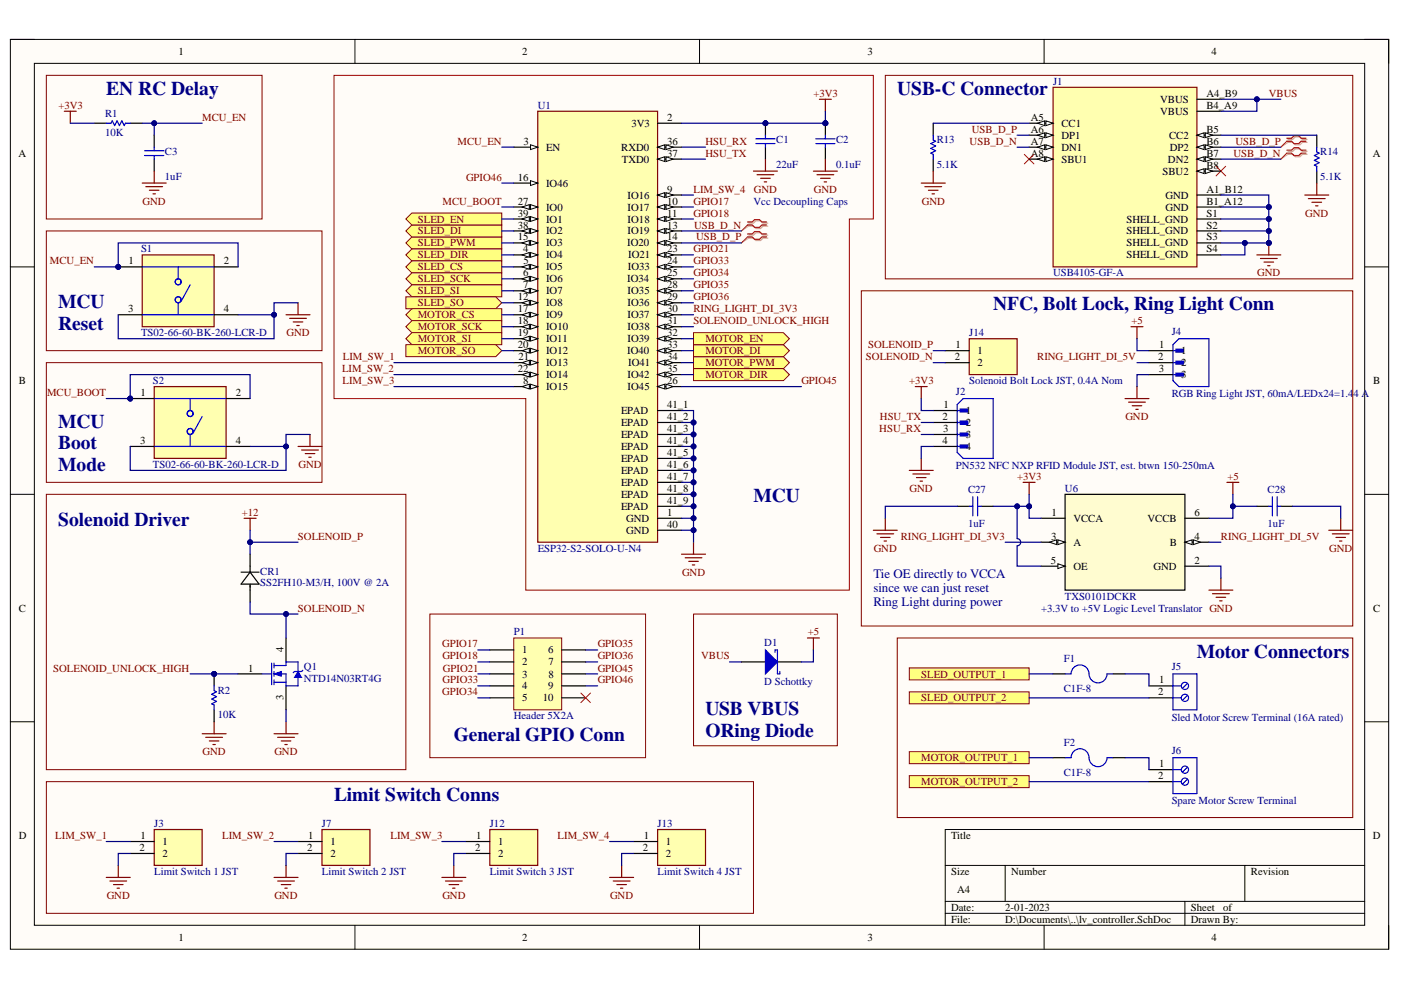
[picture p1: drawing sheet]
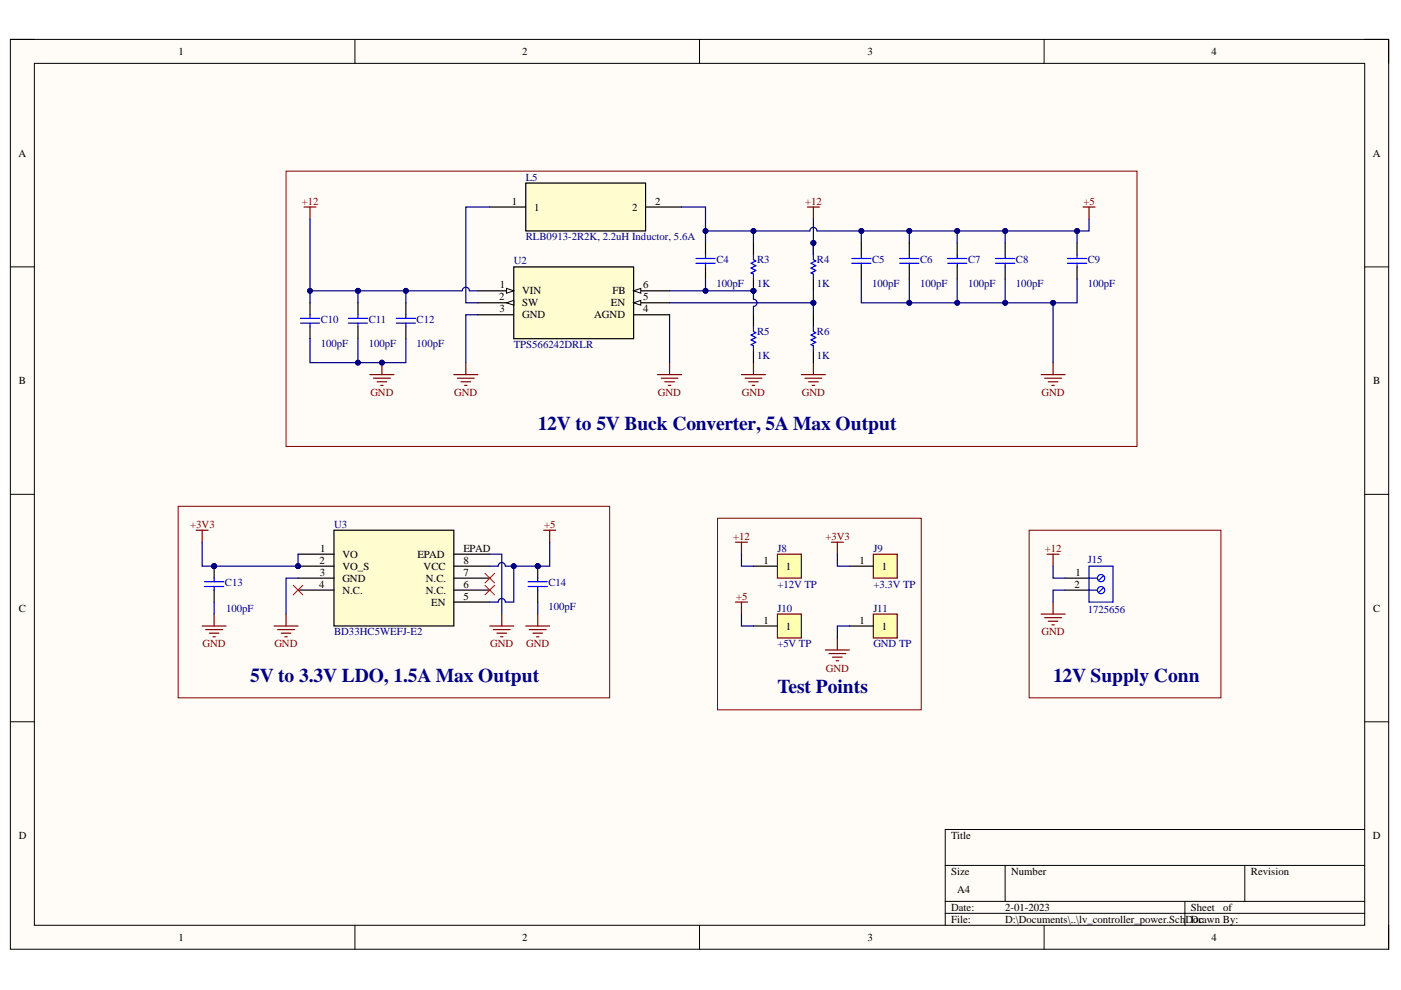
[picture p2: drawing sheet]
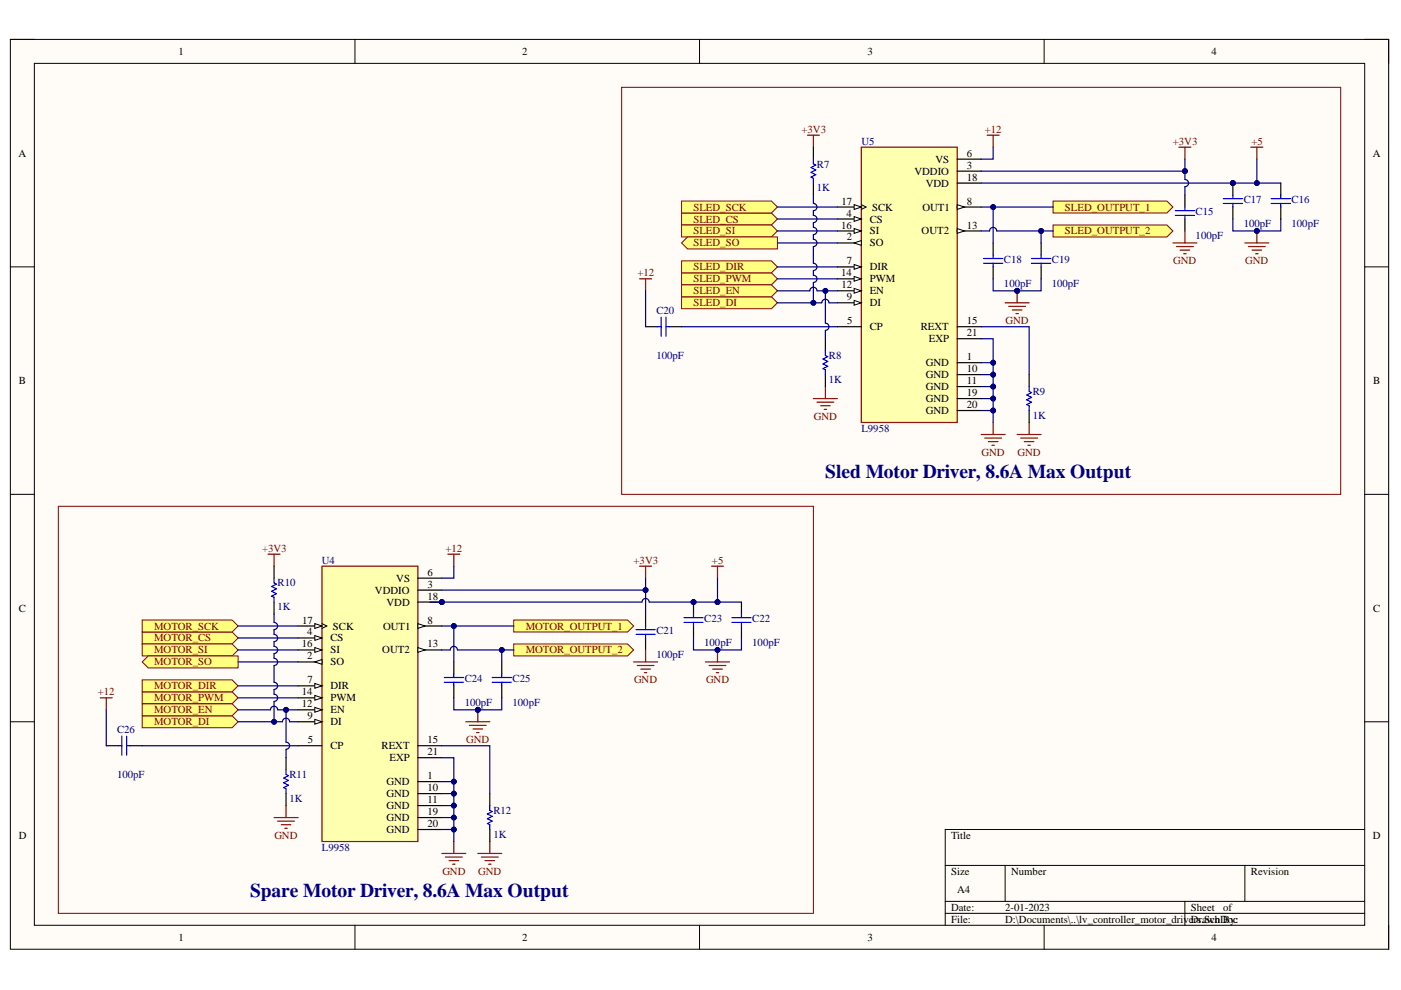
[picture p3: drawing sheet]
# Altium project lv_controller.PrjPcb
3 sheets, 72 parts. Net scope: flat (ports and power ports of the same name join across sheets).
Board file: lv_controller.PcbDoc
Sheets:
  lv_controller.SchDoc
  lv_controller_power.SchDoc
  lv_controller_motor_drivers.SchDoc

## Sheet lv_controller.SchDoc
size A4; SheetNumber: 1; SheetTotal: 3; SPICEModelCacheMFLOWQJR: <root> / <DocumentId>MFLOWQJR</DocumentId> / <CacheFrame Number="0"> / <Model Name="skydiode" Kind="MDL"> / <Text>*Default Schottky Diode / *Schottky Diode Pinout: A,K / .MODEL SKYDIODE D(EG=0.69 XTI=2)</Text> / </Model> / </CacheFrame> / </root>

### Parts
C1  value 22uF  [C0805]  (hidden comment: Cap)
C2  value 0.1uF  [C0805]  (hidden comment: Cap)
C3  value 1uF  [C0805]  (hidden comment: Cap)
C27  value 1uF  [C0805]  (hidden comment: Cap)
C28  value 1uF  [C0805]  (hidden comment: Cap)
CR1  SS2FH10-M3/H, 100V @ 2A  [CR_10-M3/H_VIS]
D1  D Schottky  [SODFL4725X110N]
F1  C1F-8  [FUSC3215X83N]
F2  C1F-8  [FUSC3215X83N]
J1  USB4105-GF-A  [GCT_USB4105-GF-A]
J2  PN532 NFC NXP RFID Module JST, est. btwn 150-250mA  [JST_B4B-XH-A(LF)(SN)]
J3  Limit Switch 1 JST  [JST_B2B-XH-A(LF)(SN)]
J4  RGB Ring Light JST, 60mA/LEDx24=1.44 A  [JST_B3B-XH-A(LF)(SN)]
J5  Sled Motor Screw Terminal (16A rated)  [PHOE-1725656-2]
J6  Spare Motor Screw Terminal  [PHOE-1725656-2]
J7  Limit Switch 2 JST  [JST_B2B-XH-A(LF)(SN)]
J12  Limit Switch 3 JST  [JST_B2B-XH-A(LF)(SN)]
J13  Limit Switch 4 JST  [JST_B2B-XH-A(LF)(SN)]
J14  Solenoid Bolt Lock JST, 0.4A Nom  [JST_B2B-XH-A(LF)(SN)]
P1  Header 5X2A  [HDR2X5_CEN]
Q1  NTD14N03RT4G  [ONSC-DPAK-3-369C-01_V]
R1  value 10K  [6-0805_M]  (hidden comment: Res1)
R2  value 10K  [6-0805_M]  (hidden comment: Res1)
R13  value 5.1K  [6-0805_M]  (hidden comment: Res1)
R14  value 5.1K  [6-0805_M]  (hidden comment: Res1)
S1  TS02-66-60-BK-260-LCR-D  [SW_TS02-66-60-BK-260-LCR-D]
S2  TS02-66-60-BK-260-LCR-D  [SW_TS02-66-60-BK-260-LCR-D]
U1  ESP32-S2-SOLO-U-N4  [XCVR_ESP32-S2-SOLO-U-N4R2]
U6  TXS0101DCKR  [DCK0006A_N]

### Blocks framed on the sheet
EN RC Delay: C3 R1
MCU: C1 C2 U1
USB-C Connector: J1 R13 R14
NFC, Bolt Lock, Ring Light Conn: C27 C28 J2 J4 J14 U6
Solenoid Driver: CR1 Q1 R2
General GPIO Conn: P1
Motor Connectors: F1 F2 J5 J6
Limit Switch Conns: J3 J7 J12 J13

### Ports
MOTOR_CS (out, see lv_controller_motor_drivers[1C]), MOTOR_DI (out, see lv_controller_motor_drivers[1D]), MOTOR_DIR (out, see lv_controller_motor_drivers[1C]), MOTOR_EN (out, see lv_controller_motor_drivers[1C]), MOTOR_OUTPUT_1 (see lv_controller_motor_drivers[2C]), MOTOR_OUTPUT_2 (see lv_controller_motor_drivers[2C]), MOTOR_PWM (out, see lv_controller_motor_drivers[1C]), MOTOR_SCK (out, see lv_controller_motor_drivers[1C]), MOTOR_SI (out, see lv_controller_motor_drivers[1C]), MOTOR_SO (in, see lv_controller_motor_drivers[1C]), SLED_CS (out, see lv_controller_motor_drivers[2A]), SLED_DI (out, see lv_controller_motor_drivers[2B]), SLED_DIR (out, see lv_controller_motor_drivers[2B]), SLED_EN (out, see lv_controller_motor_drivers[2B]), SLED_OUTPUT_1 (see lv_controller_motor_drivers[4A]), SLED_OUTPUT_2 (see lv_controller_motor_drivers[4A]), SLED_PWM (out, see lv_controller_motor_drivers[2B]), SLED_SCK (out, see lv_controller_motor_drivers[2A]), SLED_SI (out, see lv_controller_motor_drivers[2A]), SLED_SO (in, see lv_controller_motor_drivers[2A])

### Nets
+3V3: C1.2 C2.2 C27.1 J2.1 R1.1 U1.2(3V3) U6.1(VCCA) U6.5(OE)
+5: C28.2 D1.2(K) J4.1 U6.6(VCCB)
GND: C1.1 C2.1 C3.1 C27.2 C28.1 J1.A1_B12(GND) J1.B1_A12(GND) J1.S1(SHELL_GND) J1.S2(SHELL_GND) J1.S3(SHELL_GND) J1.S4(SHELL_GND) J2.4 J3.2 J4.3 J7.2 J12.2 J13.2 Q1.3(S) R2.2 R13.1 R14.1 S1.3 S1.4 S2.3 S2.4 U1.1(GND) U1.40(GND) U1.41_1(EPAD) U1.41_2(EPAD) U1.41_3(EPAD) U1.41_4(EPAD) U1.41_5(EPAD) U1.41_6(EPAD) U1.41_7(EPAD) U1.41_8(EPAD) U1.41_9(EPAD) U6.2(GND)
SOLENOID_P: CR1.1 J14.1  [also labelled +12]
GPIO17: P1.1 U1.10(IO17)
GPIO18: P1.2 U1.11(IO18)
GPIO21: P1.3 U1.23(IO21)
GPIO33: P1.4 U1.24(IO33)
GPIO34: P1.5 U1.25(IO34)
GPIO35: P1.6 U1.28(IO35)
GPIO36: P1.7 U1.29(IO36)
GPIO45: P1.8 U1.26(IO45)
GPIO46: P1.9 U1.16(IO46)
HSU_RX: J2.3 U1.36(RXD0)
HSU_TX: J2.2 U1.37(TXD0)
LIM_SW_1: J3.1 U1.21(IO13)
LIM_SW_2: J7.1 U1.22(IO14)
LIM_SW_3: J12.1 U1.8(IO15)
LIM_SW_4: J13.1 U1.9(IO16)
MCU_BOOT: S2.1 S2.2 U1.27(IO0)
MCU_EN: C3.2 R1.2 S1.1 S1.2 U1.3(EN)
RING_LIGHT_DI_3V3: U1.30(IO37) U6.3(A)
RING_LIGHT_DI_5V: J4.2 U6.4(B)
SOLENOID_N: CR1.2 J14.2 Q1.4(D)
SOLENOID_UNLOCK_HIGH: Q1.1(G) R2.1 U1.31(IO38)
USB_D_N: J1.A7(DN1) J1.B7(DN2) U1.13(IO19)
USB_D_P: J1.A6(DP1) J1.B6(DP2) U1.14(IO20)
VBUS: D1.1(A) J1.A4_B9(VBUS) J1.B4_A9(VBUS)
NetC18_2: F1.1 ; port SLED_OUTPUT_1
NetC19_2: J5.2 ; port SLED_OUTPUT_2
NetC24_2: F2.1 ; port MOTOR_OUTPUT_1
NetC25_2: J6.2 ; port MOTOR_OUTPUT_2
NetF1_2: F1.2 J5.1
NetF2_2: F2.2 J6.1
NetJ1_A5: J1.A5(CC1) R13.2
NetJ1_B5: J1.B5(CC2) R14.2
NetR7_2: U1.38(IO2) ; port SLED_DI
NetR8_1: U1.39(IO1) ; port SLED_EN
NetR10_2: U1.33(IO40) ; port MOTOR_DI
NetR11_1: U1.32(IO39) ; port MOTOR_EN
NetU1_4: U1.4(IO4) ; port SLED_DIR
NetU1_5: U1.5(IO5) ; port SLED_CS
NetU1_6: U1.6(IO6) ; port SLED_SCK
NetU1_7: U1.7(IO7) ; port SLED_SI
NetU1_12: U1.12(IO8) ; port SLED_SO
NetU1_15: U1.15(IO3) ; port SLED_PWM
NetU1_17: U1.17(IO9) ; port MOTOR_CS
NetU1_18: U1.18(IO10) ; port MOTOR_SCK
NetU1_19: U1.19(IO11) ; port MOTOR_SI
NetU1_20: U1.20(IO12) ; port MOTOR_SO
NetU1_34: U1.34(IO41) ; port MOTOR_PWM
NetU1_35: U1.35(IO42) ; port MOTOR_DIR

Not connected (* = marked no-connect by the designer): J1 A8(SBU1)* B8(SBU2)*; P1 10*

### Layout directives
differential pair: USB_D_N, USB_D_P

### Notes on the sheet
- Vcc Decoupling Caps
- (near S1) MCU Reset
- (near S2) MCU Boot Mode
- Tie OE directly to VCCA since we can just reset Ring Light during power up
- (near U6) +3.3V to +5V Logic Level Translator
- (near D1) USB VBUS
  ORing Diode

## Sheet lv_controller_power.SchDoc
size A4; SheetNumber: 2; SheetTotal: 3

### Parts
C4  value 100pF  [C0805]  (hidden comment: Cap)
C5  value 100pF  [C0805]  (hidden comment: Cap)
C6  value 100pF  [C0805]  (hidden comment: Cap)
C7  value 100pF  [C0805]  (hidden comment: Cap)
C8  value 100pF  [C0805]  (hidden comment: Cap)
C9  value 100pF  [C0805]  (hidden comment: Cap)
C10  value 100pF  [C0805]  (hidden comment: Cap)
C11  value 100pF  [C0805]  (hidden comment: Cap)
C12  value 100pF  [C0805]  (hidden comment: Cap)
C13  value 100pF  [C0805]  (hidden comment: Cap)
C14  value 100pF  [C0805]  (hidden comment: Cap)
J8  +12V TP  [KEYSTONE_5000]
J9  +3.3V TP  [KEYSTONE_5000]
J10  +5V TP  [KEYSTONE_5000]
J11  GND TP  [KEYSTONE_5000]
J15  1725656  [PHOE-1725656-2]
L5  RLB0913-2R2K, 2.2uH Inductor, 5.6A  [RLB0913-4R7K_BRN]
R3  value 1K  [6-0805_M]  (hidden comment: Res1)
R4  value 1K  [6-0805_M]  (hidden comment: Res1)
R5  value 1K  [6-0805_M]  (hidden comment: Res1)
R6  value 1K  [6-0805_M]  (hidden comment: Res1)
U2  TPS566242DRLR  [SOT5x3_DRL_TEX]
U3  BD33HC5WEFJ-E2  [HTSOP-J8_ROM]

### Blocks framed on the sheet
12V to 5V Buck Converter, 5A Max Output: C4-C12 L5 R3-R6 U2
5V to 3.3V LDO, 1.5A Max Output: C13 C14 U3
Test Points: J8-J11
12V Supply Conn: J15

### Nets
+3V3: C13.2 J9.1 U3.1(VO) U3.2(VO_S)
+5: C4.2 C5.2 C6.2 C7.2 C8.2 C9.2 C14.2 J10.1 L5.2 R3.1 U3.5(EN) U3.8(VCC)
+12: C10.2 C11.2 C12.2 J8.1 J15.1 R4.1 U2.1(VIN)  [project net SOLENOID_P]
GND: C5.1 C6.1 C7.1 C8.1 C9.1 C10.1 C11.1 C12.1 C13.1 C14.1 J11.1 J15.2 R5.2 R6.2 U2.3(GND) U2.4(AGND) U3.3(GND) U3.EPAD
NetC4_1: C4.1 R3.2 R5.1 U2.6(FB)
NetL5_1: L5.1 U2.2(SW)
NetR4_2: R4.2 R6.1 U2.5(EN)

Not connected (* = marked no-connect by the designer): U3 4(N.C.)* 6(N.C.)* 7(N.C.)*

## Sheet lv_controller_motor_drivers.SchDoc
size A4; SheetNumber: 3; SheetTotal: 3

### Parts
C15  value 100pF  [C0805]  (hidden comment: Cap)
C16  value 100pF  [C0805]  (hidden comment: Cap)
C17  value 100pF  [C0805]  (hidden comment: Cap)
C18  value 100pF  [C0805]  (hidden comment: Cap)
C19  value 100pF  [C0805]  (hidden comment: Cap)
C20  value 100pF  [C0805]  (hidden comment: Cap)
C21  value 100pF  [C0805]  (hidden comment: Cap)
C22  value 100pF  [C0805]  (hidden comment: Cap)
C23  value 100pF  [C0805]  (hidden comment: Cap)
C24  value 100pF  [C0805]  (hidden comment: Cap)
C25  value 100pF  [C0805]  (hidden comment: Cap)
C26  value 100pF  [C0805]  (hidden comment: Cap)
R7  value 1K  [6-0805_M]  (hidden comment: Res1)
R8  value 1K  [6-0805_M]  (hidden comment: Res1)
R9  value 1K  [6-0805_M]  (hidden comment: Res1)
R10  value 1K  [6-0805_M]  (hidden comment: Res1)
R11  value 1K  [6-0805_M]  (hidden comment: Res1)
R12  value 1K  [6-0805_M]  (hidden comment: Res1)
U4  L9958  [SOIC127P1420X360-21N]
U5  L9958  [SOIC127P1420X360-21N]

### Blocks framed on the sheet
Sled Motor Driver, 8.6A Max Output: C15-C20 R7-R9 U5
Spare Motor Driver, 8.6A Max Output: C21-C26 R10-R12 U4

### Ports
MOTOR_CS (in, see lv_controller[2B]), MOTOR_DI (in, see lv_controller[2B]), MOTOR_DIR (in, see lv_controller[2B]), MOTOR_EN (in, see lv_controller[2B]), MOTOR_OUTPUT_1 (out, see lv_controller[3D]), MOTOR_OUTPUT_2 (out, see lv_controller[3D]), MOTOR_PWM (in, see lv_controller[2B]), MOTOR_SCK (in, see lv_controller[2B]), MOTOR_SI (in, see lv_controller[2B]), MOTOR_SO (out, see lv_controller[2B]), SLED_CS (in, see lv_controller[2B]), SLED_DI (in, see lv_controller[2A]), SLED_DIR (in, see lv_controller[2A]), SLED_EN (in, see lv_controller[2A]), SLED_OUTPUT_1 (out, see lv_controller[3C]), SLED_OUTPUT_2 (out, see lv_controller[3C]), SLED_PWM (in, see lv_controller[2A]), SLED_SCK (in, see lv_controller[2B]), SLED_SI (in, see lv_controller[2B]), SLED_SO (out, see lv_controller[2B])

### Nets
+3V3: C15.2 C21.2 R7.1 R10.1 U4.3(VDDIO) U5.3(VDDIO)
+5: C16.2 C17.2 C22.2 C23.2 U4.18(VDD) U5.18(VDD)
+12: C20.1 C26.1 U4.6(VS) U5.6(VS)  [project net SOLENOID_P]
GND: C15.1 C16.1 C17.1 C18.1 C19.1 C21.1 C22.1 C23.1 C24.1 C25.1 R8.2 R9.2 R11.2 R12.2 U4.1(GND) U4.10(GND) U4.11(GND) U4.19(GND) U4.20(GND) U4.21(EXP) U5.1(GND) U5.10(GND) U5.11(GND) U5.19(GND) U5.20(GND) U5.21(EXP)
NetC18_2: C18.2 U5.8(OUT1) ; port SLED_OUTPUT_1
NetC19_2: C19.2 U5.13(OUT2) ; port SLED_OUTPUT_2
NetC20_2: C20.2 U5.5(CP)
NetC24_2: C24.2 U4.8(OUT1) ; port MOTOR_OUTPUT_1
NetC25_2: C25.2 U4.13(OUT2) ; port MOTOR_OUTPUT_2
NetC26_2: C26.2 U4.5(CP)
NetR7_2: R7.2 U5.9(DI) ; port SLED_DI
NetR8_1: R8.1 U5.12(EN) ; port SLED_EN
NetR9_1: R9.1 U5.15(REXT)
NetR10_2: R10.2 U4.9(DI) ; port MOTOR_DI
NetR11_1: R11.1 U4.12(EN) ; port MOTOR_EN
NetR12_1: R12.1 U4.15(REXT)
NetU1_4: U5.7(DIR) ; port SLED_DIR
NetU1_5: U5.4(CS) ; port SLED_CS
NetU1_6: U5.17(SCK) ; port SLED_SCK
NetU1_7: U5.16(SI) ; port SLED_SI
NetU1_12: U5.2(SO) ; port SLED_SO
NetU1_15: U5.14(PWM) ; port SLED_PWM
NetU1_17: U4.4(CS) ; port MOTOR_CS
NetU1_18: U4.17(SCK) ; port MOTOR_SCK
NetU1_19: U4.16(SI) ; port MOTOR_SI
NetU1_20: U4.2(SO) ; port MOTOR_SO
NetU1_34: U4.14(PWM) ; port MOTOR_PWM
NetU1_35: U4.7(DIR) ; port MOTOR_DIR

## Nets that join several sheets
+3V3: lv_controller (8 pins), lv_controller_power (C13.2 J9.1 U3.1 U3.2), lv_controller_motor_drivers (6 pins)
+5: lv_controller (C28.2 D1.2 J4.1 U6.6), lv_controller_power (12 pins), lv_controller_motor_drivers (6 pins)
GND: lv_controller (37 pins), lv_controller_power (18 pins), lv_controller_motor_drivers (26 pins)
SOLENOID_P: lv_controller (CR1.1 J14.1), lv_controller_power (7 pins), lv_controller_motor_drivers (C20.1 C26.1 U4.6 U5.6)
NetC18_2: lv_controller (F1.1), lv_controller_motor_drivers (C18.2 U5.8)
NetC19_2: lv_controller (J5.2), lv_controller_motor_drivers (C19.2 U5.13)
NetC24_2: lv_controller (F2.1), lv_controller_motor_drivers (C24.2 U4.8)
NetC25_2: lv_controller (J6.2), lv_controller_motor_drivers (C25.2 U4.13)
NetR7_2: lv_controller (U1.38), lv_controller_motor_drivers (R7.2 U5.9)
NetR8_1: lv_controller (U1.39), lv_controller_motor_drivers (R8.1 U5.12)
NetR10_2: lv_controller (U1.33), lv_controller_motor_drivers (R10.2 U4.9)
NetR11_1: lv_controller (U1.32), lv_controller_motor_drivers (R11.1 U4.12)
NetU1_4: lv_controller (U1.4), lv_controller_motor_drivers (U5.7)
NetU1_5: lv_controller (U1.5), lv_controller_motor_drivers (U5.4)
NetU1_6: lv_controller (U1.6), lv_controller_motor_drivers (U5.17)
NetU1_7: lv_controller (U1.7), lv_controller_motor_drivers (U5.16)
NetU1_12: lv_controller (U1.12), lv_controller_motor_drivers (U5.2)
NetU1_15: lv_controller (U1.15), lv_controller_motor_drivers (U5.14)
NetU1_17: lv_controller (U1.17), lv_controller_motor_drivers (U4.4)
NetU1_18: lv_controller (U1.18), lv_controller_motor_drivers (U4.17)
NetU1_19: lv_controller (U1.19), lv_controller_motor_drivers (U4.16)
NetU1_20: lv_controller (U1.20), lv_controller_motor_drivers (U4.2)
NetU1_34: lv_controller (U1.34), lv_controller_motor_drivers (U4.14)
NetU1_35: lv_controller (U1.35), lv_controller_motor_drivers (U4.7)
